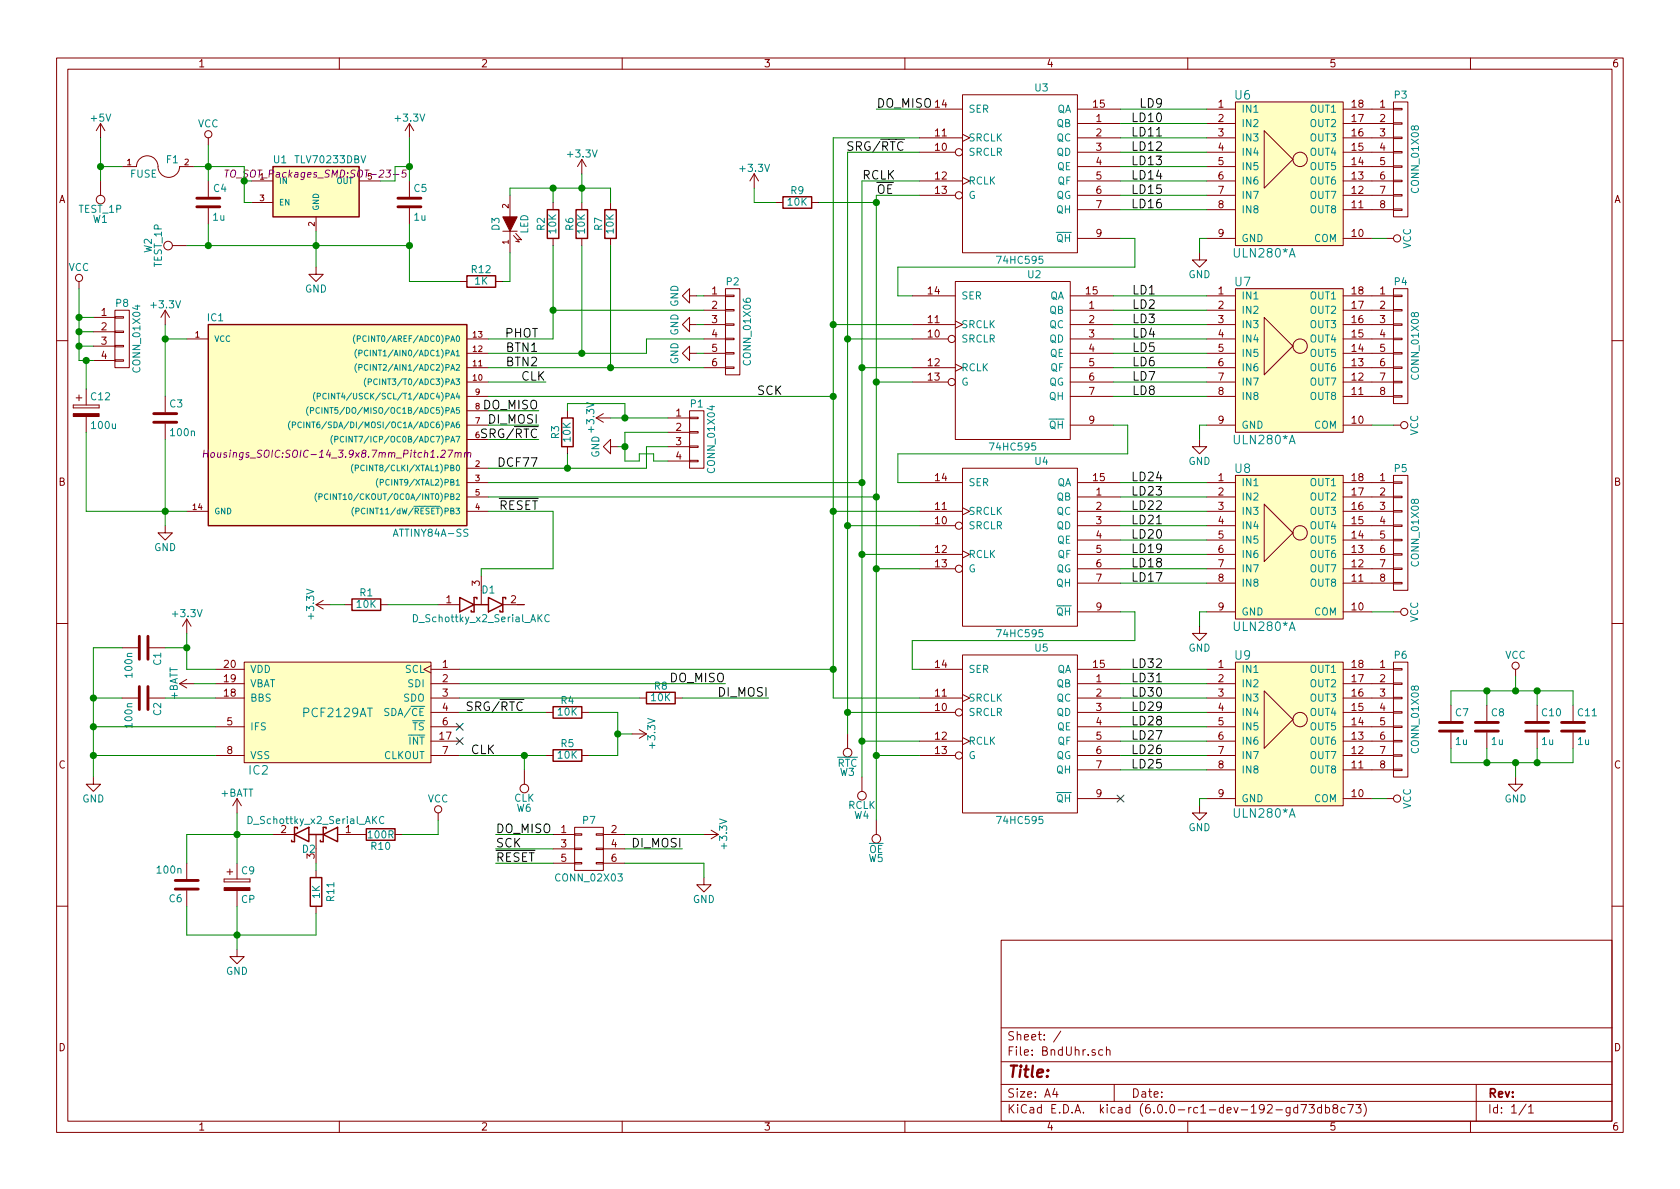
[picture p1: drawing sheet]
EESchema Schematic File Version 4
LIBS:BndUhr-cache
EELAYER 26 0
EELAYER END
$Descr A4 11693 8268
encoding utf-8
Sheet 1 1
Title ""
Date ""
Rev ""
Comp ""
Comment1 ""
Comment2 ""
Comment3 ""
Comment4 ""
$EndDescr
$Comp
L BndUhr-rescue:74HC595 U2
U 1 1
P 7050 2500
F 0 "U2" H 7200 3100 50  0000 C CNN
F 1 "74HC595" H 7050 1900 50  0000 C CNN
F 2 "Housings_SOIC:SOIC-16_3.9x9.9mm_Pitch1.27mm" H 7050 2500 50  0001 C CNN
F 3 "" H 7050 2500 50  0000 C CNN
	1    7050 2500
	1    0    0    -1  
$EndComp
$Comp
L BndUhr-rescue:74HC595 U3
U 1 1
P 7100 1200
F 0 "U3" H 7250 1800 50  0000 C CNN
F 1 "74HC595" H 7100 600 50  0000 C CNN
F 2 "Housings_SOIC:SOIC-16_3.9x9.9mm_Pitch1.27mm" H 7100 1200 50  0001 C CNN
F 3 "" H 7100 1200 50  0000 C CNN
	1    7100 1200
	1    0    0    -1  
$EndComp
$Comp
L BndUhr-rescue:74HC595 U4
U 1 1
P 7100 3800
F 0 "U4" H 7250 4400 50  0000 C CNN
F 1 "74HC595" H 7100 3200 50  0000 C CNN
F 2 "Housings_SOIC:SOIC-16_3.9x9.9mm_Pitch1.27mm" H 7100 3800 50  0001 C CNN
F 3 "" H 7100 3800 50  0000 C CNN
	1    7100 3800
	1    0    0    -1  
$EndComp
$Comp
L BndUhr-rescue:74HC595 U5
U 1 1
P 7100 5100
F 0 "U5" H 7250 5700 50  0000 C CNN
F 1 "74HC595" H 7100 4500 50  0000 C CNN
F 2 "Housings_SOIC:SOIC-16_3.9x9.9mm_Pitch1.27mm" H 7100 5100 50  0001 C CNN
F 3 "" H 7100 5100 50  0000 C CNN
	1    7100 5100
	1    0    0    -1  
$EndComp
Text Label 8050 2050 2    60   ~ 0
LD1
Text Label 8050 2150 2    60   ~ 0
LD2
Text Label 8050 2250 2    60   ~ 0
LD3
Text Label 8050 2350 2    60   ~ 0
LD4
Text Label 8050 2450 2    60   ~ 0
LD5
Text Label 8050 2550 2    60   ~ 0
LD6
Text Label 8050 2650 2    60   ~ 0
LD7
Text Label 8050 2750 2    60   ~ 0
LD8
Text Label 8100 750  2    60   ~ 0
LD9
Text Label 8100 850  2    60   ~ 0
LD10
Text Label 8100 950  2    60   ~ 0
LD11
Text Label 8100 1050 2    60   ~ 0
LD12
Text Label 8100 1150 2    60   ~ 0
LD13
Text Label 8100 1250 2    60   ~ 0
LD14
Text Label 8100 1350 2    60   ~ 0
LD15
Text Label 8100 1450 2    60   ~ 0
LD16
Text Label 6000 1250 0    60   ~ 0
RCLK
Text Label 6100 1350 0    60   ~ 0
~OE
Text Label 6100 750  0    60   ~ 0
DO_MISO
$Comp
L BndUhr-rescue:ATTINY84A-SS IC1
U 1 1
P 2350 2950
F 0 "IC1" H 1500 3700 50  0000 C CNN
F 1 "ATTINY84A-SS" H 3000 2200 50  0000 C CNN
F 2 "Housings_SOIC:SOIC-14_3.9x8.7mm_Pitch1.27mm" H 2350 2750 50  0000 C CIN
F 3 "" H 2350 2950 50  0000 C CNN
	1    2350 2950
	1    0    0    -1  
$EndComp
$Comp
L BndUhr-rescue:+3.3V #PWR4
U 1 1
P 1150 2250
F 0 "#PWR4" H 1150 2100 50  0001 C CNN
F 1 "+3.3V" H 1150 2390 50  0000 C CNN
F 2 "" H 1150 2250 50  0000 C CNN
F 3 "" H 1150 2250 50  0000 C CNN
	1    1150 2250
	1    0    0    -1  
$EndComp
$Comp
L BndUhr-rescue:GND #PWR5
U 1 1
P 1150 3650
F 0 "#PWR5" H 1150 3400 50  0001 C CNN
F 1 "GND" H 1150 3500 50  0000 C CNN
F 2 "" H 1150 3650 50  0000 C CNN
F 3 "" H 1150 3650 50  0000 C CNN
	1    1150 3650
	1    0    0    -1  
$EndComp
$Comp
L BndUhr-rescue:C C3
U 1 1
P 1150 2900
F 0 "C3" H 1175 3000 50  0000 L CNN
F 1 "100n" H 1175 2800 50  0000 L CNN
F 2 "Capacitors_SMD:C_0603" H 1188 2750 50  0001 C CNN
F 3 "" H 1150 2900 50  0000 C CNN
	1    1150 2900
	1    0    0    -1  
$EndComp
Text Label 3750 2950 2    60   ~ 0
DI_MOSI
Text Label 3750 2850 2    60   ~ 0
DO_MISO
Text Label 3750 3550 2    60   ~ 0
~RESET
Text Label 3750 2350 2    60   ~ 0
PHOT
Text Label 5450 2750 2    60   ~ 0
SCK
Text Label 3750 2450 2    60   ~ 0
BTN1
Text Label 3750 2550 2    60   ~ 0
BTN2
$Comp
L BndUhr-rescue:GND #PWR19
U 1 1
P 4850 2050
F 0 "#PWR19" H 4850 1800 50  0001 C CNN
F 1 "GND" H 4850 1900 50  0000 C CNN
F 2 "" H 4850 2050 50  0000 C CNN
F 3 "" H 4850 2050 50  0000 C CNN
	1    4850 2050
	0    1    1    0   
$EndComp
$Comp
L BndUhr-rescue:R R2
U 1 1
P 3850 1550
F 0 "R2" V 3930 1550 50  0000 C CNN
F 1 "10K" V 3850 1550 50  0000 C CNN
F 2 "Resistors_SMD:R_0603" V 3780 1550 50  0001 C CNN
F 3 "" H 3850 1550 50  0000 C CNN
	1    3850 1550
	-1   0    0    1   
$EndComp
$Comp
L BndUhr-rescue:R R6
U 1 1
P 4050 1550
F 0 "R6" V 4130 1550 50  0000 C CNN
F 1 "10K" V 4050 1550 50  0000 C CNN
F 2 "Resistors_SMD:R_0603" V 3980 1550 50  0001 C CNN
F 3 "" H 4050 1550 50  0000 C CNN
	1    4050 1550
	-1   0    0    1   
$EndComp
$Comp
L BndUhr-rescue:R R7
U 1 1
P 4250 1550
F 0 "R7" V 4330 1550 50  0000 C CNN
F 1 "10K" V 4250 1550 50  0000 C CNN
F 2 "Resistors_SMD:R_0603" V 4180 1550 50  0001 C CNN
F 3 "" H 4250 1550 50  0000 C CNN
	1    4250 1550
	-1   0    0    1   
$EndComp
$Comp
L BndUhr-rescue:+3.3V #PWR15
U 1 1
P 4050 1200
F 0 "#PWR15" H 4050 1050 50  0001 C CNN
F 1 "+3.3V" H 4050 1340 50  0000 C CNN
F 2 "" H 4050 1200 50  0000 C CNN
F 3 "" H 4050 1200 50  0000 C CNN
	1    4050 1200
	1    0    0    -1  
$EndComp
$Comp
L BndUhr-rescue:PCF2129AT IC2
U 1 1
P 2350 4950
F 0 "IC2" H 1800 4550 60  0000 C CNN
F 1 "PCF2129AT" H 2350 4950 60  0000 C CNN
F 2 "Housings_SOIC:SOIC-20W_7.5x12.8mm_Pitch1.27mm" H 2350 4950 60  0001 C CNN
F 3 "" H 2350 4950 60  0000 C CNN
	1    2350 4950
	1    0    0    -1  
$EndComp
$Comp
L BndUhr-rescue:+3.3V #PWR6
U 1 1
P 1300 4400
F 0 "#PWR6" H 1300 4250 50  0001 C CNN
F 1 "+3.3V" H 1300 4540 50  0000 C CNN
F 2 "" H 1300 4400 50  0000 C CNN
F 3 "" H 1300 4400 50  0000 C CNN
	1    1300 4400
	1    0    0    -1  
$EndComp
$Comp
L BndUhr-rescue:C C1
U 1 1
P 1000 4500
F 0 "C1" H 1025 4600 50  0000 L CNN
F 1 "100n" H 1025 4400 50  0000 L CNN
F 2 "Capacitors_SMD:C_0603" H 1038 4350 50  0001 C CNN
F 3 "" H 1000 4500 50  0000 C CNN
	1    1000 4500
	0    1    1    0   
$EndComp
$Comp
L BndUhr-rescue:GND #PWR2
U 1 1
P 650 5400
F 0 "#PWR2" H 650 5150 50  0001 C CNN
F 1 "GND" H 650 5250 50  0000 C CNN
F 2 "" H 650 5400 50  0000 C CNN
F 3 "" H 650 5400 50  0000 C CNN
	1    650  5400
	1    0    0    -1  
$EndComp
$Comp
L BndUhr-rescue:C C2
U 1 1
P 1000 4850
F 0 "C2" H 1025 4950 50  0000 L CNN
F 1 "100n" H 1025 4750 50  0000 L CNN
F 2 "Capacitors_SMD:C_0603" H 1038 4700 50  0001 C CNN
F 3 "" H 1000 4850 50  0000 C CNN
	1    1000 4850
	0    1    1    0   
$EndComp
Text Label 3800 2650 2    60   ~ 0
CLK
Text Label 3450 5250 2    60   ~ 0
CLK
$Comp
L BndUhr-rescue:R R5
U 1 1
P 3950 5250
F 0 "R5" V 4030 5250 50  0000 C CNN
F 1 "10K" V 3950 5250 50  0000 C CNN
F 2 "Resistors_SMD:R_0603" V 3880 5250 50  0001 C CNN
F 3 "" H 3950 5250 50  0000 C CNN
	1    3950 5250
	0    -1   -1   0   
$EndComp
$Comp
L BndUhr-rescue:+3.3V #PWR18
U 1 1
P 4400 5100
F 0 "#PWR18" H 4400 4950 50  0001 C CNN
F 1 "+3.3V" H 4400 5240 50  0000 C CNN
F 2 "" H 4400 5100 50  0000 C CNN
F 3 "" H 4400 5100 50  0000 C CNN
	1    4400 5100
	0    1    1    0   
$EndComp
Text Label 5050 4750 2    60   ~ 0
DO_MISO
Text Label 5350 4850 2    60   ~ 0
DI_MOSI
Text Label 3750 3050 2    60   ~ 0
SRG/~RTC
NoConn ~ 3200 5050
NoConn ~ 3200 5150
NoConn ~ 7800 5550
Text Label 3650 4950 2    60   ~ 0
SRG/~RTC
Text Label 6300 1050 2    60   ~ 0
SRG/~RTC
Text Label 3750 3250 2    60   ~ 0
DCF77
$Comp
L BndUhr-rescue:CONN_01X04 P1
U 1 1
P 4850 3050
F 0 "P1" H 4850 3300 50  0000 C CNN
F 1 "CONN_01X04" V 4950 3050 50  0000 C CNN
F 2 "Pin_Headers:Pin_Header_Straight_1x04_Pitch2.54mm" H 4850 3050 50  0001 C CNN
F 3 "" H 4850 3050 50  0000 C CNN
	1    4850 3050
	1    0    0    -1  
$EndComp
$Comp
L BndUhr-rescue:+3.3V #PWR16
U 1 1
P 4250 2900
F 0 "#PWR16" H 4250 2750 50  0001 C CNN
F 1 "+3.3V" H 4250 3040 50  0000 C CNN
F 2 "" H 4250 2900 50  0000 C CNN
F 3 "" H 4250 2900 50  0000 C CNN
	1    4250 2900
	0    -1   -1   0   
$EndComp
$Comp
L BndUhr-rescue:GND #PWR17
U 1 1
P 4300 3100
F 0 "#PWR17" H 4300 2850 50  0001 C CNN
F 1 "GND" H 4300 2950 50  0000 C CNN
F 2 "" H 4300 3100 50  0000 C CNN
F 3 "" H 4300 3100 50  0000 C CNN
	1    4300 3100
	0    1    1    0   
$EndComp
$Comp
L BndUhr-rescue:R R4
U 1 1
P 3950 4950
F 0 "R4" V 4030 4950 50  0000 C CNN
F 1 "10K" V 3950 4950 50  0000 C CNN
F 2 "Resistors_SMD:R_0603" V 3880 4950 50  0001 C CNN
F 3 "" H 3950 4950 50  0000 C CNN
	1    3950 4950
	0    -1   -1   0   
$EndComp
$Comp
L BndUhr-rescue:R R1
U 1 1
P 2550 4200
F 0 "R1" V 2630 4200 50  0000 C CNN
F 1 "10K" V 2550 4200 50  0000 C CNN
F 2 "Resistors_SMD:R_0603" V 2480 4200 50  0001 C CNN
F 3 "" H 2550 4200 50  0000 C CNN
	1    2550 4200
	0    -1   -1   0   
$EndComp
$Comp
L BndUhr-rescue:+3.3V #PWR12
U 1 1
P 2300 4200
F 0 "#PWR12" H 2300 4050 50  0001 C CNN
F 1 "+3.3V" H 2300 4340 50  0000 C CNN
F 2 "" H 2300 4200 50  0000 C CNN
F 3 "" H 2300 4200 50  0000 C CNN
	1    2300 4200
	0    -1   -1   0   
$EndComp
$Comp
L BndUhr-rescue:CONN_01X06 P2
U 1 1
P 5100 2300
F 0 "P2" H 5100 2650 50  0000 C CNN
F 1 "CONN_01X06" V 5200 2300 50  0000 C CNN
F 2 "Pin_Headers:Pin_Header_Straight_1x06_Pitch2.54mm" H 5100 2300 50  0001 C CNN
F 3 "" H 5100 2300 50  0000 C CNN
	1    5100 2300
	1    0    0    -1  
$EndComp
$Comp
L BndUhr-rescue:C C6
U 1 1
P 1300 6150
F 0 "C6" H 1325 6250 50  0000 L CNN
F 1 "100n" H 1325 6050 50  0000 L CNN
F 2 "Capacitors_SMD:C_0603" H 1338 6000 50  0001 C CNN
F 3 "" H 1300 6150 50  0000 C CNN
	1    1300 6150
	-1   0    0    1   
$EndComp
$Comp
L BndUhr-rescue:+BATT #PWR7
U 1 1
P 1350 4750
F 0 "#PWR7" H 1350 4600 50  0001 C CNN
F 1 "+BATT" H 1350 4890 50  0000 C CNN
F 2 "" H 1350 4750 50  0000 C CNN
F 3 "" H 1350 4750 50  0000 C CNN
	1    1350 4750
	0    -1   -1   0   
$EndComp
$Comp
L BndUhr-rescue:+3.3V #PWR13
U 1 1
P 2850 950
F 0 "#PWR13" H 2850 800 50  0001 C CNN
F 1 "+3.3V" H 2850 1090 50  0000 C CNN
F 2 "" H 2850 950 50  0000 C CNN
F 3 "" H 2850 950 50  0000 C CNN
	1    2850 950 
	1    0    0    -1  
$EndComp
$Comp
L BndUhr-rescue:TLV70233DBV U1
U 1 1
P 2200 1300
F 0 "U1" H 1950 1500 50  0000 C CNN
F 1 "TLV70233DBV" H 2300 1500 50  0000 C CNN
F 2 "TO_SOT_Packages_SMD:SOT-23-5" H 2200 1400 50  0000 C CIN
F 3 "" H 2200 1300 50  0000 C CNN
	1    2200 1300
	1    0    0    -1  
$EndComp
$Comp
L BndUhr-rescue:C C4
U 1 1
P 1450 1400
F 0 "C4" H 1475 1500 50  0000 L CNN
F 1 "1u" H 1475 1300 50  0000 L CNN
F 2 "Capacitors_SMD:C_0603" H 1488 1250 50  0001 C CNN
F 3 "" H 1450 1400 50  0000 C CNN
	1    1450 1400
	1    0    0    -1  
$EndComp
$Comp
L BndUhr-rescue:C C5
U 1 1
P 2850 1400
F 0 "C5" H 2875 1500 50  0000 L CNN
F 1 "1u" H 2875 1300 50  0000 L CNN
F 2 "Capacitors_SMD:C_0603" H 2888 1250 50  0001 C CNN
F 3 "" H 2850 1400 50  0000 C CNN
	1    2850 1400
	1    0    0    -1  
$EndComp
$Comp
L BndUhr-rescue:GND #PWR11
U 1 1
P 2200 1850
F 0 "#PWR11" H 2200 1600 50  0001 C CNN
F 1 "GND" H 2200 1700 50  0000 C CNN
F 2 "" H 2200 1850 50  0000 C CNN
F 3 "" H 2200 1850 50  0000 C CNN
	1    2200 1850
	1    0    0    -1  
$EndComp
$Comp
L BndUhr-rescue:VCC #PWR8
U 1 1
P 1450 1000
F 0 "#PWR8" H 1450 850 50  0001 C CNN
F 1 "VCC" H 1450 1150 50  0000 C CNN
F 2 "" H 1450 1000 50  0000 C CNN
F 3 "" H 1450 1000 50  0000 C CNN
	1    1450 1000
	1    0    0    -1  
$EndComp
Text Label 8100 3350 2    60   ~ 0
LD24
Text Label 8100 3450 2    60   ~ 0
LD23
Text Label 8100 3550 2    60   ~ 0
LD22
Text Label 8100 3650 2    60   ~ 0
LD21
Text Label 8100 3750 2    60   ~ 0
LD20
Text Label 8100 3850 2    60   ~ 0
LD19
Text Label 8100 3950 2    60   ~ 0
LD18
Text Label 8100 4050 2    60   ~ 0
LD17
Text Label 8100 5350 2    60   ~ 0
LD25
Text Label 8100 5250 2    60   ~ 0
LD26
Text Label 8100 5150 2    60   ~ 0
LD27
Text Label 8100 5050 2    60   ~ 0
LD28
Text Label 8100 4950 2    60   ~ 0
LD29
Text Label 8100 4850 2    60   ~ 0
LD30
Text Label 8100 4750 2    60   ~ 0
LD31
Text Label 8100 4650 2    60   ~ 0
LD32
$Comp
L BndUhr-rescue:C C7
U 1 1
P 10100 5050
F 0 "C7" H 10125 5150 50  0000 L CNN
F 1 "1u" H 10125 4950 50  0000 L CNN
F 2 "Capacitors_SMD:C_0603" H 10138 4900 50  0001 C CNN
F 3 "" H 10100 5050 50  0000 C CNN
	1    10100 5050
	1    0    0    -1  
$EndComp
$Comp
L BndUhr-rescue:C C8
U 1 1
P 10350 5050
F 0 "C8" H 10375 5150 50  0000 L CNN
F 1 "1u" H 10375 4950 50  0000 L CNN
F 2 "Capacitors_SMD:C_0603" H 10388 4900 50  0001 C CNN
F 3 "" H 10350 5050 50  0000 C CNN
	1    10350 5050
	1    0    0    -1  
$EndComp
$Comp
L BndUhr-rescue:VCC #PWR33
U 1 1
P 10550 4700
F 0 "#PWR33" H 10550 4550 50  0001 C CNN
F 1 "VCC" H 10550 4850 50  0000 C CNN
F 2 "" H 10550 4700 50  0000 C CNN
F 3 "" H 10550 4700 50  0000 C CNN
	1    10550 4700
	1    0    0    -1  
$EndComp
$Comp
L BndUhr-rescue:GND #PWR34
U 1 1
P 10550 5400
F 0 "#PWR34" H 10550 5150 50  0001 C CNN
F 1 "GND" H 10550 5250 50  0000 C CNN
F 2 "" H 10550 5400 50  0000 C CNN
F 3 "" H 10550 5400 50  0000 C CNN
	1    10550 5400
	1    0    0    -1  
$EndComp
$Comp
L BndUhr-rescue:R R3
U 1 1
P 3950 3000
F 0 "R3" V 4030 3000 50  0000 C CNN
F 1 "10K" V 3950 3000 50  0000 C CNN
F 2 "Resistors_SMD:R_0603" V 3880 3000 50  0001 C CNN
F 3 "" H 3950 3000 50  0000 C CNN
	1    3950 3000
	-1   0    0    1   
$EndComp
$Comp
L BndUhr-rescue:R R9
U 1 1
P 5550 1400
F 0 "R9" V 5630 1400 50  0000 C CNN
F 1 "10K" V 5550 1400 50  0000 C CNN
F 2 "Resistors_SMD:R_0603" V 5480 1400 50  0001 C CNN
F 3 "" H 5550 1400 50  0000 C CNN
	1    5550 1400
	0    -1   -1   0   
$EndComp
$Comp
L BndUhr-rescue:+3.3V #PWR24
U 1 1
P 5250 1300
F 0 "#PWR24" H 5250 1150 50  0001 C CNN
F 1 "+3.3V" H 5250 1440 50  0000 C CNN
F 2 "" H 5250 1300 50  0000 C CNN
F 3 "" H 5250 1300 50  0000 C CNN
	1    5250 1300
	1    0    0    -1  
$EndComp
$Comp
L BndUhr-rescue:D_Schottky_x2_Serial_AKC D1
U 1 1
P 3350 4200
F 0 "D1" H 3400 4100 50  0000 C CNN
F 1 "D_Schottky_x2_Serial_AKC" H 3350 4300 50  0000 C CNN
F 2 "TO_SOT_Packages_SMD:SOT-23" H 3350 4200 50  0001 C CNN
F 3 "" H 3350 4200 50  0000 C CNN
	1    3350 4200
	1    0    0    1   
$EndComp
$Comp
L BndUhr-rescue:R R8
U 1 1
P 4600 4850
F 0 "R8" V 4680 4850 50  0000 C CNN
F 1 "10K" V 4600 4850 50  0000 C CNN
F 2 "Resistors_SMD:R_0603" V 4530 4850 50  0001 C CNN
F 3 "" H 4600 4850 50  0000 C CNN
	1    4600 4850
	0    -1   -1   0   
$EndComp
$Comp
L BndUhr-rescue:VCC #PWR32
U 1 1
P 9700 4250
F 0 "#PWR32" H 9700 4100 50  0001 C CNN
F 1 "VCC" H 9700 4400 50  0000 C CNN
F 2 "" H 9700 4250 50  0000 C CNN
F 3 "" H 9700 4250 50  0000 C CNN
	1    9700 4250
	0    1    1    0   
$EndComp
$Comp
L BndUhr-rescue:GND #PWR28
U 1 1
P 8350 5600
F 0 "#PWR28" H 8350 5350 50  0001 C CNN
F 1 "GND" H 8350 5450 50  0000 C CNN
F 2 "" H 8350 5600 50  0000 C CNN
F 3 "" H 8350 5600 50  0000 C CNN
	1    8350 5600
	1    0    0    -1  
$EndComp
$Comp
L BndUhr-rescue:GND #PWR27
U 1 1
P 8350 4350
F 0 "#PWR27" H 8350 4100 50  0001 C CNN
F 1 "GND" H 8350 4200 50  0000 C CNN
F 2 "" H 8350 4350 50  0000 C CNN
F 3 "" H 8350 4350 50  0000 C CNN
	1    8350 4350
	1    0    0    -1  
$EndComp
$Comp
L BndUhr-rescue:GND #PWR26
U 1 1
P 8350 3050
F 0 "#PWR26" H 8350 2800 50  0001 C CNN
F 1 "GND" H 8350 2900 50  0000 C CNN
F 2 "" H 8350 3050 50  0000 C CNN
F 3 "" H 8350 3050 50  0000 C CNN
	1    8350 3050
	1    0    0    -1  
$EndComp
$Comp
L BndUhr-rescue:GND #PWR25
U 1 1
P 8350 1750
F 0 "#PWR25" H 8350 1500 50  0001 C CNN
F 1 "GND" H 8350 1600 50  0000 C CNN
F 2 "" H 8350 1750 50  0000 C CNN
F 3 "" H 8350 1750 50  0000 C CNN
	1    8350 1750
	1    0    0    -1  
$EndComp
$Comp
L BndUhr-rescue:ULN280*A U6
U 1 1
P 8950 1150
F 0 "U6" H 8650 1650 60  0000 C CNN
F 1 "ULN280*A" H 8800 550 60  0000 C CNN
F 2 "Housings_DIP:DIP-18_W7.62mm" H 8950 1550 60  0001 C CNN
F 3 "" H 8950 1550 60  0000 C CNN
	1    8950 1150
	1    0    0    -1  
$EndComp
$Comp
L BndUhr-rescue:ULN280*A U7
U 1 1
P 8950 2450
F 0 "U7" H 8650 2950 60  0000 C CNN
F 1 "ULN280*A" H 8800 1850 60  0000 C CNN
F 2 "Housings_DIP:DIP-18_W7.62mm" H 8950 2850 60  0001 C CNN
F 3 "" H 8950 2850 60  0000 C CNN
	1    8950 2450
	1    0    0    -1  
$EndComp
$Comp
L BndUhr-rescue:ULN280*A U8
U 1 1
P 8950 3750
F 0 "U8" H 8650 4250 60  0000 C CNN
F 1 "ULN280*A" H 8800 3150 60  0000 C CNN
F 2 "Housings_DIP:DIP-18_W7.62mm" H 8950 4150 60  0001 C CNN
F 3 "" H 8950 4150 60  0000 C CNN
	1    8950 3750
	1    0    0    -1  
$EndComp
$Comp
L BndUhr-rescue:ULN280*A U9
U 1 1
P 8950 5050
F 0 "U9" H 8650 5550 60  0000 C CNN
F 1 "ULN280*A" H 8800 4450 60  0000 C CNN
F 2 "Housings_DIP:DIP-18_W7.62mm" H 8950 5450 60  0001 C CNN
F 3 "" H 8950 5450 60  0000 C CNN
	1    8950 5050
	1    0    0    -1  
$EndComp
$Comp
L BndUhr-rescue:VCC #PWR30
U 1 1
P 9650 5550
F 0 "#PWR30" H 9650 5400 50  0001 C CNN
F 1 "VCC" H 9650 5700 50  0000 C CNN
F 2 "" H 9650 5550 50  0000 C CNN
F 3 "" H 9650 5550 50  0000 C CNN
	1    9650 5550
	0    1    1    0   
$EndComp
$Comp
L BndUhr-rescue:VCC #PWR31
U 1 1
P 9700 2950
F 0 "#PWR31" H 9700 2800 50  0001 C CNN
F 1 "VCC" H 9700 3100 50  0000 C CNN
F 2 "" H 9700 2950 50  0000 C CNN
F 3 "" H 9700 2950 50  0000 C CNN
	1    9700 2950
	0    1    1    0   
$EndComp
$Comp
L BndUhr-rescue:VCC #PWR29
U 1 1
P 9650 1650
F 0 "#PWR29" H 9650 1500 50  0001 C CNN
F 1 "VCC" H 9650 1800 50  0000 C CNN
F 2 "" H 9650 1650 50  0000 C CNN
F 3 "" H 9650 1650 50  0000 C CNN
	1    9650 1650
	0    1    1    0   
$EndComp
$Comp
L BndUhr-rescue:CONN_01X08 P3
U 1 1
P 9750 1100
F 0 "P3" H 9750 1550 50  0000 C CNN
F 1 "CONN_01X08" V 9850 1100 50  0000 C CNN
F 2 "Pin_Headers:Pin_Header_Angled_1x08_Pitch2.54mm" H 9750 1100 50  0001 C CNN
F 3 "" H 9750 1100 50  0000 C CNN
	1    9750 1100
	1    0    0    -1  
$EndComp
$Comp
L BndUhr-rescue:CONN_01X08 P4
U 1 1
P 9750 2400
F 0 "P4" H 9750 2850 50  0000 C CNN
F 1 "CONN_01X08" V 9850 2400 50  0000 C CNN
F 2 "Pin_Headers:Pin_Header_Angled_1x08_Pitch2.54mm" H 9750 2400 50  0001 C CNN
F 3 "" H 9750 2400 50  0000 C CNN
	1    9750 2400
	1    0    0    -1  
$EndComp
$Comp
L BndUhr-rescue:CONN_01X08 P5
U 1 1
P 9750 3700
F 0 "P5" H 9750 4150 50  0000 C CNN
F 1 "CONN_01X08" V 9850 3700 50  0000 C CNN
F 2 "Pin_Headers:Pin_Header_Angled_1x08_Pitch2.54mm" H 9750 3700 50  0001 C CNN
F 3 "" H 9750 3700 50  0000 C CNN
	1    9750 3700
	1    0    0    -1  
$EndComp
$Comp
L BndUhr-rescue:CONN_01X08 P6
U 1 1
P 9750 5000
F 0 "P6" H 9750 5450 50  0000 C CNN
F 1 "CONN_01X08" V 9850 5000 50  0000 C CNN
F 2 "Pin_Headers:Pin_Header_Angled_1x08_Pitch2.54mm" H 9750 5000 50  0001 C CNN
F 3 "" H 9750 5000 50  0000 C CNN
	1    9750 5000
	1    0    0    -1  
$EndComp
$Comp
L BndUhr-rescue:CONN_02X03 P7
U 1 1
P 4100 5900
F 0 "P7" H 4100 6100 50  0000 C CNN
F 1 "CONN_02X03" H 4100 5700 50  0000 C CNN
F 2 "Connect:IDC_Header_Straight_6pins" H 4100 4700 50  0001 C CNN
F 3 "" H 4100 4700 50  0000 C CNN
	1    4100 5900
	1    0    0    -1  
$EndComp
Text Label 3450 5800 0    60   ~ 0
DO_MISO
Text Label 3450 5900 0    60   ~ 0
SCK
Text Label 3450 6000 0    60   ~ 0
~RESET
Text Label 4750 5900 2    60   ~ 0
DI_MOSI
$Comp
L BndUhr-rescue:CP C9
U 1 1
P 1650 6150
F 0 "C9" H 1675 6250 50  0000 L CNN
F 1 "CP" H 1675 6050 50  0000 L CNN
F 2 "MyLib:Panasonic-SuperCap-20mm" H 1688 6000 50  0001 C CNN
F 3 "" H 1650 6150 50  0000 C CNN
	1    1650 6150
	1    0    0    -1  
$EndComp
$Comp
L BndUhr-rescue:D_Schottky_x2_Serial_AKC D2
U 1 1
P 2200 5800
F 0 "D2" H 2250 5700 50  0000 C CNN
F 1 "D_Schottky_x2_Serial_AKC" H 2200 5900 50  0000 C CNN
F 2 "TO_SOT_Packages_SMD:SOT-23" H 2200 5800 50  0001 C CNN
F 3 "" H 2200 5800 50  0000 C CNN
	1    2200 5800
	-1   0    0    -1  
$EndComp
$Comp
L BndUhr-rescue:VCC #PWR14
U 1 1
P 3050 5700
F 0 "#PWR14" H 3050 5550 50  0001 C CNN
F 1 "VCC" H 3050 5850 50  0000 C CNN
F 2 "" H 3050 5700 50  0000 C CNN
F 3 "" H 3050 5700 50  0000 C CNN
	1    3050 5700
	1    0    0    -1  
$EndComp
$Comp
L BndUhr-rescue:GND #PWR10
U 1 1
P 1650 6600
F 0 "#PWR10" H 1650 6350 50  0001 C CNN
F 1 "GND" H 1650 6450 50  0000 C CNN
F 2 "" H 1650 6600 50  0000 C CNN
F 3 "" H 1650 6600 50  0000 C CNN
	1    1650 6600
	1    0    0    -1  
$EndComp
$Comp
L BndUhr-rescue:R R10
U 1 1
P 2650 5800
F 0 "R10" V 2730 5800 50  0000 C CNN
F 1 "100R" V 2650 5800 50  0000 C CNN
F 2 "Resistors_SMD:R_0603" V 2580 5800 50  0001 C CNN
F 3 "" H 2650 5800 50  0000 C CNN
	1    2650 5800
	0    1    1    0   
$EndComp
$Comp
L BndUhr-rescue:R R11
U 1 1
P 2200 6200
F 0 "R11" V 2300 6200 50  0000 C CNN
F 1 "1K" V 2200 6200 50  0000 C CNN
F 2 "Resistors_SMD:R_0603" V 2130 6200 50  0001 C CNN
F 3 "" H 2200 6200 50  0000 C CNN
	1    2200 6200
	1    0    0    -1  
$EndComp
$Comp
L BndUhr-rescue:+BATT #PWR9
U 1 1
P 1650 5650
F 0 "#PWR9" H 1650 5500 50  0001 C CNN
F 1 "+BATT" H 1650 5790 50  0000 C CNN
F 2 "" H 1650 5650 50  0000 C CNN
F 3 "" H 1650 5650 50  0000 C CNN
	1    1650 5650
	1    0    0    -1  
$EndComp
$Comp
L BndUhr-rescue:+3.3V #PWR22
U 1 1
P 4900 5800
F 0 "#PWR22" H 4900 5650 50  0001 C CNN
F 1 "+3.3V" H 4900 5940 50  0000 C CNN
F 2 "" H 4900 5800 50  0000 C CNN
F 3 "" H 4900 5800 50  0000 C CNN
	1    4900 5800
	0    1    1    0   
$EndComp
$Comp
L BndUhr-rescue:GND #PWR23
U 1 1
P 4900 6100
F 0 "#PWR23" H 4900 5850 50  0001 C CNN
F 1 "GND" H 4900 5950 50  0000 C CNN
F 2 "" H 4900 6100 50  0000 C CNN
F 3 "" H 4900 6100 50  0000 C CNN
	1    4900 6100
	1    0    0    -1  
$EndComp
$Comp
L BndUhr-rescue:LED D3
U 1 1
P 3550 1550
F 0 "D3" H 3550 1650 50  0000 C CNN
F 1 "LED" H 3550 1450 50  0000 C CNN
F 2 "LEDs:LED_1206" H 3550 1550 50  0001 C CNN
F 3 "" H 3550 1550 50  0000 C CNN
	1    3550 1550
	0    -1   -1   0   
$EndComp
$Comp
L BndUhr-rescue:R R12
U 1 1
P 3350 1950
F 0 "R12" V 3430 1950 50  0000 C CNN
F 1 "1K" V 3350 1950 50  0000 C CNN
F 2 "Resistors_SMD:R_0603" V 3280 1950 50  0001 C CNN
F 3 "" H 3350 1950 50  0000 C CNN
	1    3350 1950
	0    -1   -1   0   
$EndComp
$Comp
L BndUhr-rescue:FUSE F1
U 1 1
P 1100 1150
F 0 "F1" H 1200 1200 50  0000 C CNN
F 1 "FUSE" H 1000 1100 50  0000 C CNN
F 2 "Fuse_Holders_and_Fuses:Fuseholder5x20_horiz_open_universal_Type-III" H 1100 1150 50  0001 C CNN
F 3 "" H 1100 1150 50  0000 C CNN
	1    1100 1150
	1    0    0    -1  
$EndComp
$Comp
L BndUhr-rescue:+5V #PWR3
U 1 1
P 700 950
F 0 "#PWR3" H 700 800 50  0001 C CNN
F 1 "+5V" H 700 1090 50  0000 C CNN
F 2 "" H 700 950 50  0000 C CNN
F 3 "" H 700 950 50  0000 C CNN
	1    700  950 
	1    0    0    -1  
$EndComp
$Comp
L BndUhr-rescue:C C11
U 1 1
P 10950 5050
F 0 "C11" H 10975 5150 50  0000 L CNN
F 1 "1u" H 10975 4950 50  0000 L CNN
F 2 "Capacitors_SMD:C_0603" H 10988 4900 50  0001 C CNN
F 3 "" H 10950 5050 50  0000 C CNN
	1    10950 5050
	1    0    0    -1  
$EndComp
$Comp
L BndUhr-rescue:C C10
U 1 1
P 10700 5050
F 0 "C10" H 10725 5150 50  0000 L CNN
F 1 "1u" H 10725 4950 50  0000 L CNN
F 2 "Capacitors_SMD:C_0603" H 10738 4900 50  0001 C CNN
F 3 "" H 10700 5050 50  0000 C CNN
	1    10700 5050
	1    0    0    -1  
$EndComp
$Comp
L BndUhr-rescue:TEST_1P W1
U 1 1
P 700 1250
F 0 "W1" H 700 1520 50  0000 C CNN
F 1 "TEST_1P" H 700 1450 50  0000 C CNN
F 2 "Wire_Pads:SolderWirePad_single_2-5mmDrill" H 900 1250 50  0001 C CNN
F 3 "" H 900 1250 50  0000 C CNN
	1    700  1250
	-1   0    0    1   
$EndComp
$Comp
L BndUhr-rescue:TEST_1P W2
U 1 1
P 1300 1700
F 0 "W2" H 1300 1970 50  0000 C CNN
F 1 "TEST_1P" H 1300 1900 50  0000 C CNN
F 2 "Wire_Pads:SolderWirePad_single_2-5mmDrill" H 1500 1700 50  0001 C CNN
F 3 "" H 1500 1700 50  0000 C CNN
	1    1300 1700
	0    -1   -1   0   
$EndComp
$Comp
L BndUhr-rescue:CONN_01X04 P8
U 1 1
P 850 2350
F 0 "P8" H 850 2600 50  0000 C CNN
F 1 "CONN_01X04" V 950 2350 50  0000 C CNN
F 2 "Pin_Headers:Pin_Header_Straight_1x04_Pitch2.54mm" H 850 2350 50  0001 C CNN
F 3 "" H 850 2350 50  0000 C CNN
	1    850  2350
	1    0    0    -1  
$EndComp
Wire Wire Line
	7750 2050 8400 2050
Wire Wire Line
	7750 2150 8400 2150
Wire Wire Line
	7750 2250 8400 2250
Wire Wire Line
	7750 2350 8400 2350
Wire Wire Line
	7750 2450 8400 2450
Wire Wire Line
	7750 2550 8400 2550
Wire Wire Line
	7750 2650 8400 2650
Wire Wire Line
	7750 2750 8400 2750
Wire Wire Line
	7800 750  8400 750 
Wire Wire Line
	7800 850  8400 850 
Wire Wire Line
	7800 950  8400 950 
Wire Wire Line
	7800 1050 8400 1050
Wire Wire Line
	7800 1150 8400 1150
Wire Wire Line
	7800 1250 8400 1250
Wire Wire Line
	7800 1350 8400 1350
Wire Wire Line
	7800 1450 8400 1450
Wire Wire Line
	7800 1650 7900 1650
Wire Wire Line
	6250 3350 6400 3350
Wire Wire Line
	6400 4650 6350 4650
Wire Wire Line
	6350 4650 6350 4450
Wire Wire Line
	6350 4450 7900 4450
Wire Wire Line
	7900 4450 7900 4250
Wire Wire Line
	7900 4250 7800 4250
Wire Wire Line
	6100 5250 6400 5250
Wire Wire Line
	6100 1350 6100 1400
Wire Wire Line
	6000 1250 6000 2550
Wire Wire Line
	6000 5150 6400 5150
Wire Wire Line
	5900 1050 5900 2350
Wire Wire Line
	5900 4950 6400 4950
Wire Wire Line
	5800 4850 6400 4850
Connection ~ 5800 2250
Connection ~ 5900 2350
Connection ~ 6000 2550
Connection ~ 6100 2650
Wire Wire Line
	5800 3550 6400 3550
Connection ~ 5800 3550
Wire Wire Line
	6400 3650 5900 3650
Connection ~ 5900 3650
Wire Wire Line
	6400 3850 6000 3850
Connection ~ 6000 3850
Wire Wire Line
	6400 3950 6100 3950
Connection ~ 6100 3950
Wire Wire Line
	1300 2350 1150 2350
Wire Wire Line
	1150 2250 1150 2350
Wire Wire Line
	600  3550 1150 3550
Wire Wire Line
	1150 3050 1150 3550
Connection ~ 1150 2350
Connection ~ 1150 3550
Wire Wire Line
	5800 2750 3400 2750
Connection ~ 5800 2750
Wire Wire Line
	3400 2950 3750 2950
Wire Wire Line
	3400 3450 6100 3450
Connection ~ 6100 3450
Wire Wire Line
	3400 3350 6000 3350
Connection ~ 6000 3350
Wire Wire Line
	3400 2850 3750 2850
Wire Wire Line
	3400 3550 3850 3550
Wire Wire Line
	5900 1050 6400 1050
Wire Wire Line
	6000 1250 6400 1250
Wire Wire Line
	6100 1350 6400 1350
Wire Wire Line
	6100 750  6400 750 
Wire Wire Line
	5800 950  5800 2250
Wire Wire Line
	6400 950  5800 950 
Wire Wire Line
	6350 2650 6100 2650
Wire Wire Line
	6350 2550 6000 2550
Wire Wire Line
	6350 2350 5900 2350
Wire Wire Line
	6350 2250 5800 2250
Wire Wire Line
	6350 2050 6250 2050
Wire Wire Line
	6250 2050 6250 1850
Wire Wire Line
	6250 1850 7900 1850
Wire Wire Line
	7900 1850 7900 1650
Wire Wire Line
	7750 2950 7850 2950
Wire Wire Line
	7850 2950 7850 3150
Wire Wire Line
	7850 3150 6250 3150
Wire Wire Line
	6250 3150 6250 3350
Wire Wire Line
	3400 2450 4050 2450
Wire Wire Line
	3850 1700 3850 2150
Wire Wire Line
	4050 2450 4050 1700
Connection ~ 4050 2450
Wire Wire Line
	4250 1700 4250 2550
Connection ~ 4250 2550
Wire Wire Line
	4050 1200 4050 1300
Wire Wire Line
	3550 1300 3850 1300
Wire Wire Line
	3850 1300 3850 1400
Wire Wire Line
	4250 1300 4250 1400
Connection ~ 4050 1300
Wire Wire Line
	1300 4650 1500 4650
Wire Wire Line
	1300 4400 1300 4500
Wire Wire Line
	1150 4500 1300 4500
Connection ~ 1300 4500
Wire Wire Line
	850  4500 650  4500
Wire Wire Line
	650  4500 650  4850
Wire Wire Line
	1500 5250 650  5250
Wire Wire Line
	1500 5050 650  5050
Connection ~ 650  5250
Connection ~ 650  5050
Wire Wire Line
	1500 4850 1150 4850
Wire Wire Line
	850  4850 650  4850
Connection ~ 650  4850
Wire Wire Line
	3200 4650 5800 4650
Connection ~ 5800 4650
Wire Wire Line
	3400 2650 3800 2650
Wire Wire Line
	3200 5250 3650 5250
Wire Wire Line
	4300 5250 4100 5250
Wire Wire Line
	3200 4750 5050 4750
Wire Wire Line
	3200 4950 3800 4950
Wire Wire Line
	3400 3050 3750 3050
Wire Wire Line
	4250 2900 4350 2900
Wire Wire Line
	4300 3100 4350 3100
Wire Wire Line
	4350 3000 4350 3100
Wire Wire Line
	4350 3000 4650 3000
Connection ~ 4350 3100
Wire Wire Line
	3400 3250 3950 3250
Wire Wire Line
	4500 3250 4500 3100
Wire Wire Line
	4500 3100 4650 3100
Wire Wire Line
	4350 3200 4450 3200
Wire Wire Line
	4450 3200 4450 3150
Wire Wire Line
	4450 3150 4550 3150
Wire Wire Line
	4550 3150 4550 3200
Wire Wire Line
	4550 3200 4650 3200
Wire Wire Line
	4100 4950 4300 4950
Wire Wire Line
	4300 4950 4300 5100
Wire Wire Line
	4300 5100 4400 5100
Connection ~ 4300 5100
Wire Wire Line
	1500 4750 1350 4750
Wire Wire Line
	3850 2350 3400 2350
Wire Wire Line
	3400 2550 4250 2550
Wire Wire Line
	3850 3550 3850 3950
Wire Wire Line
	3850 3950 3350 3950
Wire Wire Line
	1450 1550 1450 1700
Wire Wire Line
	2200 1600 2200 1700
Wire Wire Line
	2850 1550 2850 1700
Connection ~ 2200 1700
Wire Wire Line
	1450 1000 1450 1150
Wire Wire Line
	1350 1150 1450 1150
Wire Wire Line
	1700 1150 1700 1250
Wire Wire Line
	1700 1250 1750 1250
Wire Wire Line
	2650 1250 2750 1250
Wire Wire Line
	2750 1250 2750 1150
Wire Wire Line
	2750 1150 2850 1150
Wire Wire Line
	2850 950  2850 1150
Connection ~ 2850 1150
Connection ~ 1450 1150
Wire Wire Line
	1700 1400 1750 1400
Connection ~ 1700 1250
Wire Wire Line
	10550 5300 10550 5400
Wire Wire Line
	10100 5300 10350 5300
Wire Wire Line
	10350 5300 10350 5200
Wire Wire Line
	10700 5300 10700 5200
Connection ~ 10550 5300
Wire Wire Line
	10350 4800 10350 4900
Wire Wire Line
	10100 4800 10350 4800
Wire Wire Line
	10550 4800 10550 4700
Wire Wire Line
	10700 4800 10700 4900
Connection ~ 10550 4800
Wire Wire Line
	3950 2850 3950 2800
Wire Wire Line
	3950 2800 4350 2800
Wire Wire Line
	4350 2800 4350 2900
Connection ~ 4350 2900
Wire Wire Line
	3950 3150 3950 3250
Connection ~ 3950 3250
Wire Wire Line
	5400 1400 5250 1400
Wire Wire Line
	5250 1400 5250 1300
Wire Wire Line
	5700 1400 6100 1400
Connection ~ 6100 1400
Wire Wire Line
	2300 4200 2400 4200
Wire Wire Line
	3350 3950 3350 4000
Wire Wire Line
	3050 4200 2700 4200
Wire Wire Line
	3200 4850 4450 4850
Wire Wire Line
	4750 4850 5350 4850
Wire Wire Line
	7800 3350 8400 3350
Wire Wire Line
	7800 3450 8400 3450
Wire Wire Line
	7800 3550 8400 3550
Wire Wire Line
	7800 3650 8400 3650
Wire Wire Line
	7800 3750 8400 3750
Wire Wire Line
	7800 3850 8400 3850
Wire Wire Line
	7800 3950 8400 3950
Wire Wire Line
	7800 4050 8400 4050
Wire Wire Line
	7800 4650 8400 4650
Wire Wire Line
	7800 4750 8400 4750
Wire Wire Line
	7800 4850 8400 4850
Wire Wire Line
	7800 4950 8400 4950
Wire Wire Line
	7800 5050 8400 5050
Wire Wire Line
	7800 5150 8400 5150
Wire Wire Line
	7800 5250 8400 5250
Wire Wire Line
	7800 5350 8400 5350
Wire Wire Line
	8400 5550 8350 5550
Wire Wire Line
	8350 5550 8350 5600
Wire Wire Line
	8400 4250 8350 4250
Wire Wire Line
	8350 4250 8350 4350
Wire Wire Line
	8400 2950 8350 2950
Wire Wire Line
	8350 2950 8350 3050
Wire Wire Line
	8400 1650 8350 1650
Wire Wire Line
	8350 1650 8350 1750
Wire Wire Line
	9550 1650 9650 1650
Wire Wire Line
	9550 2950 9700 2950
Wire Wire Line
	9550 4250 9700 4250
Wire Wire Line
	9550 5550 9650 5550
Wire Wire Line
	3450 5800 3850 5800
Wire Wire Line
	3850 5900 3450 5900
Wire Wire Line
	3850 6000 3450 6000
Wire Wire Line
	4350 6000 4900 6000
Wire Wire Line
	4750 5900 4350 5900
Wire Wire Line
	4350 5800 4900 5800
Wire Wire Line
	2800 5800 3050 5800
Wire Wire Line
	3050 5800 3050 5700
Wire Wire Line
	1650 5650 1650 5800
Wire Wire Line
	1650 6300 1650 6500
Connection ~ 1650 5800
Wire Wire Line
	4900 6000 4900 6100
Connection ~ 1650 6500
Wire Wire Line
	2200 6500 2200 6350
Wire Wire Line
	2200 6050 2200 6000
Wire Wire Line
	1300 6500 1650 6500
Wire Wire Line
	1300 5800 1650 5800
Wire Wire Line
	3550 1300 3550 1350
Connection ~ 3850 1300
Wire Wire Line
	3550 1750 3550 1950
Wire Wire Line
	3550 1950 3500 1950
Wire Wire Line
	2850 1950 3200 1950
Wire Wire Line
	850  1150 700  1150
Wire Wire Line
	700  950  700  1150
Wire Wire Line
	1300 1700 1450 1700
Connection ~ 2850 1700
Wire Wire Line
	10950 4800 10950 4900
Connection ~ 10700 4800
Wire Wire Line
	10950 5300 10950 5200
Connection ~ 10700 5300
Wire Wire Line
	10100 5300 10100 5200
Connection ~ 10350 5300
Wire Wire Line
	10100 4900 10100 4800
Connection ~ 10350 4800
Connection ~ 1450 1700
Connection ~ 700  1150
$Comp
L BndUhr-rescue:VCC #PWR1
U 1 1
P 550 2000
F 0 "#PWR1" H 550 1850 50  0001 C CNN
F 1 "VCC" H 550 2150 50  0000 C CNN
F 2 "" H 550 2000 50  0000 C CNN
F 3 "" H 550 2000 50  0000 C CNN
	1    550  2000
	1    0    0    -1  
$EndComp
Wire Wire Line
	550  2000 550  2200
Wire Wire Line
	550  2200 650  2200
Wire Wire Line
	550  2300 650  2300
Connection ~ 550  2200
Wire Wire Line
	550  2400 650  2400
Connection ~ 550  2300
Wire Wire Line
	550  2500 600  2500
Connection ~ 550  2400
$Comp
L BndUhr-rescue:CP C12
U 1 1
P 600 2850
F 0 "C12" H 625 2950 50  0000 L CNN
F 1 "100u" H 625 2750 50  0000 L CNN
F 2 "Capacitors_ThroughHole:CP_Radial_D8.0mm_P5.00mm" H 638 2700 50  0001 C CNN
F 3 "" H 600 2850 50  0000 C CNN
	1    600  2850
	1    0    0    -1  
$EndComp
Wire Wire Line
	600  3550 600  3000
Wire Wire Line
	600  2700 600  2500
Connection ~ 600  2500
Wire Wire Line
	1300 5800 1300 6000
Wire Wire Line
	1300 6300 1300 6500
Wire Wire Line
	4500 2450 4500 2350
Wire Wire Line
	4500 2350 4900 2350
Wire Wire Line
	4900 2150 3850 2150
Connection ~ 3850 2150
$Comp
L BndUhr-rescue:GND #PWR20
U 1 1
P 4850 2250
F 0 "#PWR20" H 4850 2000 50  0001 C CNN
F 1 "GND" H 4850 2100 50  0000 C CNN
F 2 "" H 4850 2250 50  0000 C CNN
F 3 "" H 4850 2250 50  0000 C CNN
	1    4850 2250
	0    1    1    0   
$EndComp
$Comp
L BndUhr-rescue:GND #PWR21
U 1 1
P 4850 2450
F 0 "#PWR21" H 4850 2200 50  0001 C CNN
F 1 "GND" H 4850 2300 50  0000 C CNN
F 2 "" H 4850 2450 50  0000 C CNN
F 3 "" H 4850 2450 50  0000 C CNN
	1    4850 2450
	0    1    1    0   
$EndComp
Wire Wire Line
	4900 2050 4850 2050
Wire Wire Line
	4900 2250 4850 2250
Wire Wire Line
	4900 2450 4850 2450
$Comp
L BndUhr-rescue:TEST_1P W5
U 1 1
P 6100 5700
F 0 "W5" H 6100 5970 50  0000 C CNN
F 1 "~OE" H 6100 5900 50  0000 C CNN
F 2 "Measurement_Points:Measurement_Point_Round-SMD-Pad_Small" H 6300 5700 50  0001 C CNN
F 3 "" H 6300 5700 50  0000 C CNN
	1    6100 5700
	-1   0    0    1   
$EndComp
$Comp
L BndUhr-rescue:TEST_1P W4
U 1 1
P 6000 5400
F 0 "W4" H 6000 5670 50  0000 C CNN
F 1 "RCLK" H 6000 5600 50  0000 C CNN
F 2 "Measurement_Points:Measurement_Point_Round-SMD-Pad_Small" H 6200 5400 50  0001 C CNN
F 3 "" H 6200 5400 50  0000 C CNN
	1    6000 5400
	-1   0    0    1   
$EndComp
$Comp
L BndUhr-rescue:TEST_1P W3
U 1 1
P 5900 5100
F 0 "W3" H 5900 5370 50  0000 C CNN
F 1 "~RTC" H 5900 5300 50  0000 C CNN
F 2 "Measurement_Points:Measurement_Point_Round-SMD-Pad_Small" H 6100 5100 50  0001 C CNN
F 3 "" H 6100 5100 50  0000 C CNN
	1    5900 5100
	-1   0    0    1   
$EndComp
Connection ~ 6100 5250
Connection ~ 6000 5150
Connection ~ 5900 4950
$Comp
L BndUhr-rescue:TEST_1P W6
U 1 1
P 3650 5350
F 0 "W6" H 3650 5620 50  0000 C CNN
F 1 "CLK" H 3650 5550 50  0000 C CNN
F 2 "Measurement_Points:Measurement_Point_Round-SMD-Pad_Small" H 3850 5350 50  0001 C CNN
F 3 "" H 3850 5350 50  0000 C CNN
	1    3650 5350
	-1   0    0    1   
$EndComp
Wire Wire Line
	3650 5350 3650 5250
Connection ~ 3650 5250
Wire Wire Line
	5800 2250 5800 2750
Wire Wire Line
	6000 2550 6000 3350
Wire Wire Line
	6100 2650 6100 3450
Wire Wire Line
	5800 3550 5800 4650
Wire Wire Line
	5900 3650 5900 4950
Wire Wire Line
	6000 3850 6000 5150
Wire Wire Line
	6100 3950 6100 5250
Wire Wire Line
	1150 2350 1150 2750
Wire Wire Line
	1150 3550 1300 3550
Wire Wire Line
	1150 3550 1150 3650
Wire Wire Line
	5800 2750 5800 3550
Wire Wire Line
	6100 3450 6100 3950
Wire Wire Line
	6000 3350 6000 3850
Wire Wire Line
	4050 2450 4500 2450
Wire Wire Line
	4250 2550 4900 2550
Wire Wire Line
	4050 1300 4050 1400
Wire Wire Line
	4050 1300 4250 1300
Wire Wire Line
	1300 4500 1300 4650
Wire Wire Line
	650  5250 650  5400
Wire Wire Line
	650  5050 650  5250
Wire Wire Line
	650  4850 650  5050
Wire Wire Line
	5800 4650 5800 4850
Wire Wire Line
	4350 3100 4350 3200
Wire Wire Line
	4300 5100 4300 5250
Wire Wire Line
	2200 1700 2200 1850
Wire Wire Line
	2200 1700 2850 1700
Wire Wire Line
	2850 1150 2850 1250
Wire Wire Line
	1450 1150 1450 1250
Wire Wire Line
	1450 1150 1700 1150
Wire Wire Line
	1700 1250 1700 1400
Wire Wire Line
	10550 5300 10700 5300
Wire Wire Line
	10550 4800 10700 4800
Wire Wire Line
	4350 2900 4650 2900
Wire Wire Line
	3950 3250 4500 3250
Wire Wire Line
	6100 1400 6100 2650
Wire Wire Line
	1650 5800 1650 6000
Wire Wire Line
	1650 5800 1900 5800
Wire Wire Line
	1650 6500 1650 6600
Wire Wire Line
	1650 6500 2200 6500
Wire Wire Line
	3850 1300 4050 1300
Wire Wire Line
	2850 1700 2850 1950
Wire Wire Line
	10700 4800 10950 4800
Wire Wire Line
	10700 5300 10950 5300
Wire Wire Line
	10350 5300 10550 5300
Wire Wire Line
	10350 4800 10550 4800
Wire Wire Line
	1450 1700 2200 1700
Wire Wire Line
	700  1150 700  1250
Wire Wire Line
	550  2200 550  2300
Wire Wire Line
	550  2300 550  2400
Wire Wire Line
	550  2400 550  2500
Wire Wire Line
	600  2500 650  2500
Wire Wire Line
	3850 2150 3850 2350
Wire Wire Line
	6100 5250 6100 5700
Wire Wire Line
	6000 5150 6000 5400
Wire Wire Line
	5900 4950 5900 5100
Wire Wire Line
	3650 5250 3800 5250
Wire Wire Line
	5900 2350 5900 3650
$EndSCHEMATC
